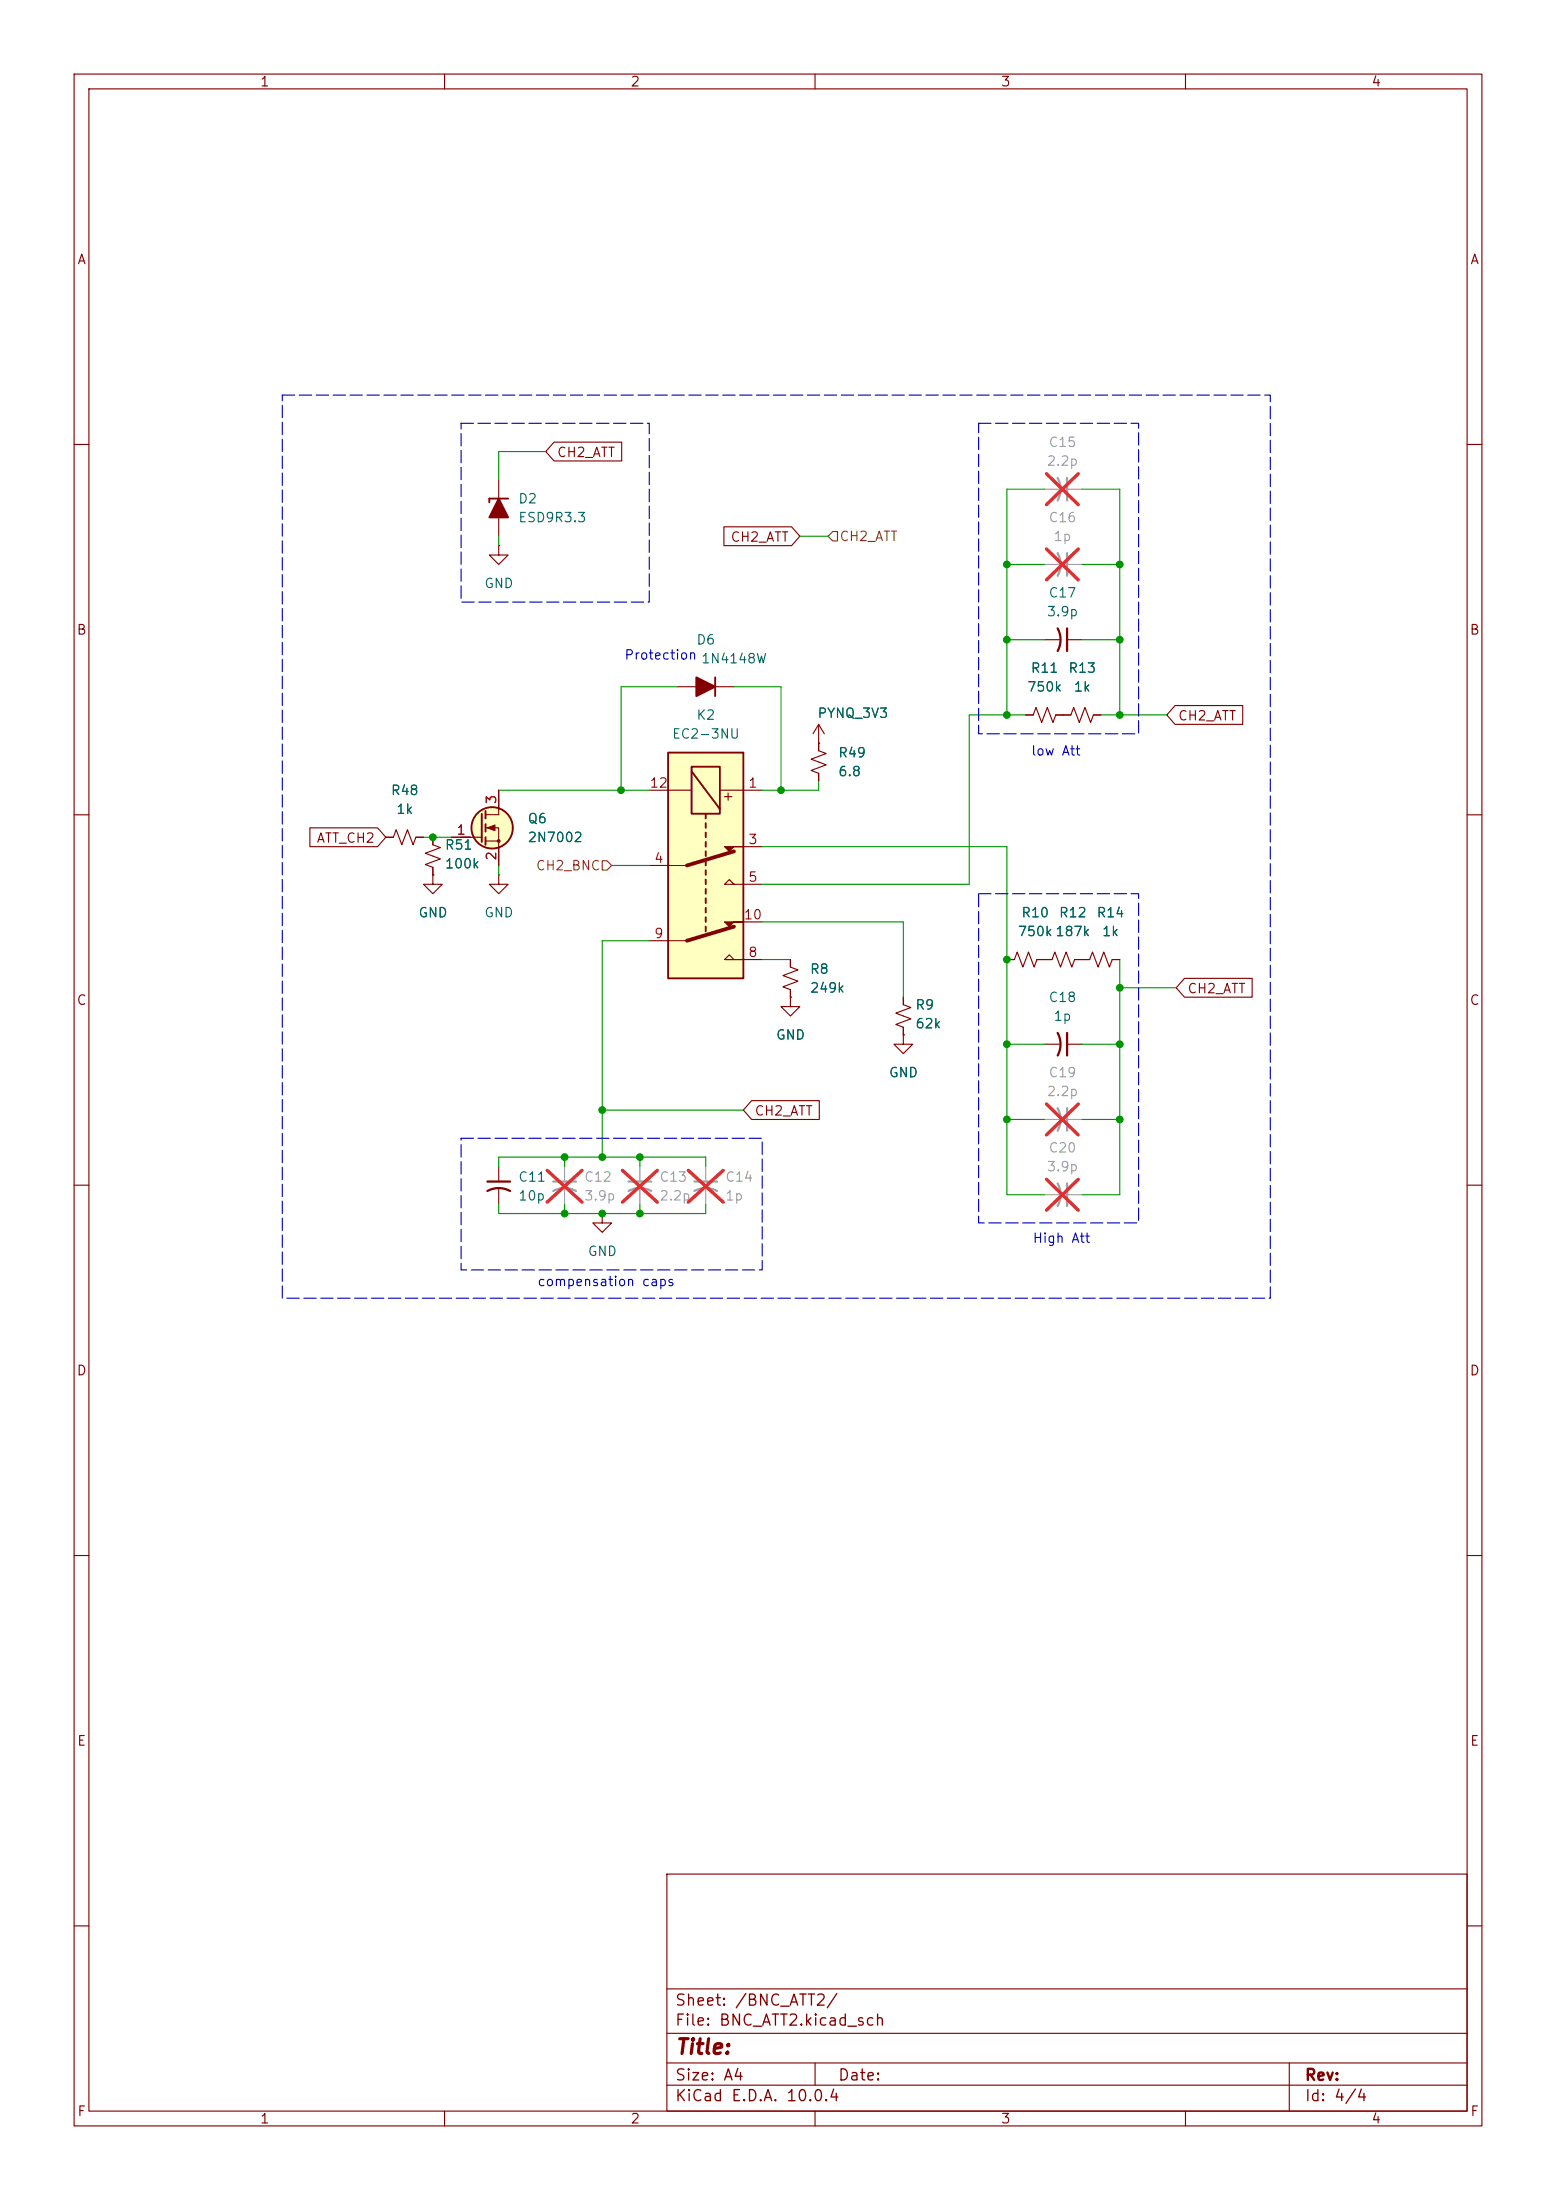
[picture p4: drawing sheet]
<svg xmlns="http://www.w3.org/2000/svg" width="210mm" height="297mm" viewBox="0 0 210 297" stroke-linecap="round" stroke-linejoin="round" font-family="sans-serif">
<g fill="none" stroke="#840000" stroke-width=".15">
<path d="M10 10h190v277h-190zM12 12h186v273h-186zM60 10v2M110 10v2M160 10v2M10 60h2M67.3 73.7v1.2h1.3l-1.3 1.3-1.3-1.3h1.3M67.3 73.7h.1M67.3 64.8v7.6M198 60h2M91.4 92.7h7.7M110.5 97.8l-.8 1.3"/>
<path d="M110.5 97.8l.8 1.3M110.5 97.8v2.5M143.5 96.5h1l.4-1 .8 2 .7-2 .8 2 .4-1h1M10 110h2M67.3 118.1v1.3h1.3l-1.3 1.3-1.3-1.3h1.3M67.3 118.1h.1M110.5 100.3h.1M198 110h2M121.9 139.7v1.3h1.3l-1.3 1.2-1.3-1.2h1.3M121.9 139.7h.1M141 129.5h1l.4-1 .7 2.1 .8-2.1 .8 2.1 .3-1.1h2.1l.3-1 .8 2.1 .8-2.1 .7 2.1 .4-1.1h1M10 160h2"/>
<path d="M67.3 157.5v2M198 160h2M67.3 160.5v2.1M10 210h2M198 210h2M90 253h108v32h-108zM10 260h2M90 278.5h108M90 274.5h108M90 268.5h108M110 278.5v3M174 278.5v6.5"/>
<path d="M198 260h2M60 285v2M90 281.5h108M110 285v2M160 285v2"/>
</g>
<g fill="#840000" stroke="#840000" stroke-width=".25">
<path d="M67.3 67.3l1.3 2.6h-2.6z"/>
<path d="M94 91.4l2.5 1.3-2.5 1.3z"/>
</g>
<path d="M68.6 67.3h-2.6v.5M96.5 91.4v2.6" fill="none" stroke="#840000" stroke-width=".25"/>
<path d="M65.8 159.5h3M65.8 160.8a3.2 3.2 0 0 1 3 0" fill="none" stroke="#840000" stroke-width=".3"/>
<path d="M90.2 101.6h10.1v30.5h-10.1z" fill="#ffffc2"/>
<g fill="none" stroke="#840000" stroke-width=".25">
<path d="M65 109.9v3.8M65.5 109.5v1M65.5 111.3v1M65.5 113v1M90.2 101.6h10.1v30.5h-10.1zM93.3 103.5h3.9v6.4h-3.9zM93.3 104.1l3.9 5.1M95.2 109.9v.6M95.2 111.1v.7M95.2 112.4v.6M95.2 113.7v.6M95.2 114.9v.7"/>
<path d="M95.2 116.2v.6M95.2 117.5v.6M95.2 118.7v.7M95.2 120v.7M95.2 121.3v.6M95.2 122.6v.6M95.2 123.8v.7M95.2 125.1v.6"/>
<circle cx="66.4" cy="111.8" r="2.79"/>
</g>
<g fill="none" stroke="#840000" stroke-width=".15">
<path d="M74.8 59.7h9.1v2.5h-9.1l-1.1-1.2zM97.7 71.1h9.1l1.1 1.3-1.1 1.3h-9.1zM138.4 96.5h1l.4-1 .8 2 .8-2 .7 2 .4-1h2M141 86.4h2M144 86.4h2M147.6 96.5h1M158.6 95.2h9.1v2.6h-9.1l-1.1-1.3zM41.8 111.8h9.2l1.1 1.2-1.1 1.3h-9.2zM52.1 113h1l.4-1 .7 2 .8-2 .8 2 .3-1h1M58.4 118.1v1.3h1.3l-1.3 1.3-1.3-1.3h1.3M58.4 118.1h.1M58.4 113v1l1 .4-2 .8 2 .8-2 .7 1 .4v1"/>
<path d="M61 113h4M65.5 111.8h1.8v5M65.5 113.5h1.8M67.3 106.7v3.3h-1.8M87.6 106.7h5.7M87.6 116.8h5.1M97.2 106.7h5.7M99.1 119.4l-.7-.7-.6 .7h5.1M100.3 114.3h2.6M110.5 100.3v1l1 .4-2 .8 2 .8-2 .7 1 .4v1M110.5 100.3h.1M87.6 127h5.1"/>
<path d="M99.1 129.5l-.7-.6-.6 .6h5.1M100.3 124.5h2.6M106.7 129.5v1.1l1 .3-2 .8 2 .8-2 .7 1 .4v1M106.7 134.6v1.3h1.2l-1.2 1.3-1.3-1.3h1.3M106.7 134.6h.1M121.9 134.6v1l1 .4-2 .8 2 .7-2 .8 1 .4v1M121.9 139.7h.1M135.9 129.5h1l.4-1 .7 2.1 .8-2.1 .8 2.1 .4-1.1h2M145 129.5h2.1M150.1 129.5h1M159.9 132.1h9.1v2.5h-9.1l-1.2-1.2zM101.4 148.6h9.2v2.5h-9.2l-1.1-1.2z"/>
<path d="M141 141h2M144 141h2M81.3 163.8v1.3h1.2l-1.2 1.3-1.3-1.3h1.3M81.3 163.8h.1"/>
</g>
<g fill="#840000" stroke="#840000" stroke-width=".15">
<path d="M97.8 114.3h2.5h-1.2l-.7 .6z"/>
<path d="M97.8 124.5h2.5h-1.2l-.7 .6z"/>
<path d="M65.8 111.8l1-.4v.7z"/>
<circle cx="67.3" cy="113.5" r=".18"/>
</g>
<path d="M99.1 114.9l-6.4 1.9M99.1 125.1l-6.4 1.9" fill="none" stroke="#840000" stroke-width=".51"/>
<g fill="none" stroke="#a1a1a1" stroke-width=".3">
<path d="M142.7 64.5a3.2 3.2 0 0 1 0 3.1M142.7 74.7a3.2 3.2 0 0 1 0 3M144 64.5v3.1M144 74.7v3M74.7 159.5h3M84.8 159.5h3.1M93.7 159.5h3.1M142.7 159.8a3.2 3.2 0 0 1 0 3M142.7 149.6a3.2 3.2 0 0 1 0 3.1M144 149.6v3.1M144 159.8v3M74.7 160.8a3.2 3.2 0 0 1 3 0"/>
<path d="M84.8 160.8a3.2 3.2 0 0 1 3.1 0M93.7 160.8a3.2 3.2 0 0 1 3.1 0"/>
</g>
<g fill="none" stroke="#a1a1a1" stroke-width=".15">
<path d="M141 66h2M141 76.2h2M144 66h2M144 76.2h2M76.2 157.5v2M86.4 157.5v2M95.2 157.5v2M141 151.1h2M144 151.1h2M76.2 160.5v2.1M86.4 160.5v2.1M95.2 160.5v2.1"/>
<path d="M141 161.3h2M144 161.3h2"/>
</g>
<g fill="none" stroke="#e12e31" stroke-width=".46">
<path d="M141.2 64l4.3 4.1M141.2 74.1l4.3 4.2M145.5 64l-4.3 4.1M145.5 74.1l-4.3 4.2M73.8 158l4.8 4.3M78.6 158l-4.8 4.3M84 158l4.7 4.3M88.7 158l-4.7 4.3M92.9 158l4.7 4.3M97.6 158l-4.7 4.3M141.2 159.2l4.3 4.2M141.2 149l4.3 4.2"/>
<path d="M145.5 159.2l-4.3 4.2M145.5 149l-4.3 4.2"/>
</g>
<path d="M142.7 84.8a3.2 3.2 0 0 1 0 3.1M144 84.8v3.1M142.7 139.4a3.2 3.2 0 0 1 0 3.1M144 139.4v3.1" fill="none" stroke="#840000" stroke-width=".3"/>
<circle cx="66.4" cy="111.8" r="2.79" fill="#ffffc2" stroke="#ffffc2" stroke-width=".13"/>
<path d="M112.4 71.8h.6v1.2h-.6l-.6-.6zM81.3 116.2h.6l.6 .6-.6 .7h-.6z" fill="none" stroke="#725600" stroke-width=".15"/>
<g fill="none" stroke="#009600" stroke-width=".15">
<path d="M67.3 72.4v1.3M73.7 61h-6.4v3.8M107.9 72.4h3.9M135.9 76.2h5.1M141 66h-5.1v30.5M146 66h5.1v30.5M146 76.2h5.1M91.4 92.7h-7.6v14M99.1 92.7h6.3v14M135.9 86.4h5.1M138.4 96.5h-7.6v22.9h-27.9M146 86.4h5.1"/>
<path d="M148.6 96.5h8.9M57.1 113h3.9M67.3 116.8v1.3M67.3 106.7h20.3M82.5 116.8h5.1M102.9 114.3h33v47h5.1M110.5 105.4v1.3h-7.6M87.6 127h-6.3v29.2M102.9 129.5h3.8M102.9 124.5h19v10.1M151.1 129.5v31.8h-5.1M151.1 133.4h7.6"/>
<path d="M67.3 157.5v-1.3h27.9v1.3M76.2 156.2v1.3M81.3 149.9h19M86.4 156.2v1.3M135.9 151.1h5.1M135.9 141h5.1M146 151.1h5.1M146 141h5.1M67.3 162.6v1.2h27.9v-1.2M76.2 162.6v1.2M86.4 162.6v1.2"/>
</g>
<path d="M38.1 53.3h133.3v122h-133.3zM62.2 57.2h25.4v24.1h-25.4zM132.1 57.2h21.6v41.9h-21.6zM132.1 120.7h21.6v44.4h-21.6zM62.2 153.7h40.7v17.8h-40.7z" fill="none" stroke="#0000c2" stroke-width=".15" stroke-dasharray="1.7 .6"/>
<g fill="#009600" stroke="#009600" stroke-width=".13">
<circle cx="135.9" cy="151.1" r=".46"/>
<circle cx="86.4" cy="163.8" r=".46"/>
<circle cx="86.4" cy="156.2" r=".46"/>
<circle cx="81.3" cy="156.2" r=".46"/>
<circle cx="105.4" cy="106.7" r=".46"/>
<circle cx="151.1" cy="133.4" r=".46"/>
<circle cx="151.1" cy="141" r=".46"/>
<circle cx="151.1" cy="151.1" r=".46"/>
<circle cx="135.9" cy="141" r=".46"/>
<circle cx="135.9" cy="129.5" r=".46"/>
<circle cx="151.1" cy="96.5" r=".46"/>
<circle cx="151.1" cy="76.2" r=".46"/>
<circle cx="151.1" cy="86.4" r=".46"/>
<circle cx="135.9" cy="96.5" r=".46"/>
<circle cx="135.9" cy="86.4" r=".46"/>
<circle cx="135.9" cy="76.2" r=".46"/>
<circle cx="76.2" cy="156.2" r=".46"/>
<circle cx="81.3" cy="149.9" r=".46"/>
<circle cx="76.2" cy="163.8" r=".46"/>
<circle cx="81.3" cy="163.8" r=".46"/>
<circle cx="58.4" cy="113" r=".46"/>
<circle cx="83.8" cy="106.7" r=".46"/>
</g>
<text font-size="2" fill="#840000" x="91" y="277.8">Title:</text>
<g font-size="1.5" fill="#840000">
<text x="91" y="273.8">File: BNC_ATT2.kicad_sch</text>
<text x="91" y="271.1">Sheet: /BNC_ATT2/</text>
<text x="91" y="281.2">Size: A4</text>
<text x="113" y="281.2">Date:</text>
<text x="176" y="281.2">Rev:</text>
<text x="91" y="284">KiCad E.D.A. 10.0.4</text>
<text x="176" y="284">Id: 4/4</text>
</g>
<g font-size="1.3" fill="#840000">
<text x="35" y="12">1</text>
<text x="85" y="12">2</text>
<text x="135" y="12">3</text>
<text x="185" y="12">4</text>
<text x="10.3" y="36">A</text>
<text x="198.4" y="36">A</text>
<text x="75.1" y="62">CH2_ATT</text>
<text x="98.5" y="73.5">CH2_ATT</text>
<text x="10.3" y="86">B</text>
<text x="198.3" y="86">B</text>
<text x="158.9" y="97.6">CH2_ATT</text>
<text x="99.1" y="108.5" transform="rotate(-90 99.1 108.5)">+</text>
<text x="42.6" y="114.1">ATT_CH2</text>
<text x="10.3" y="136">C</text>
<text x="160.2" y="134.4">CH2_ATT</text>
<text x="198.3" y="136">C</text>
<text x="101.8" y="150.9">CH2_ATT</text>
<text x="10.3" y="186">D</text>
<text x="198.3" y="186">D</text>
<text x="10.3" y="236">E</text>
<text x="198.3" y="236">E</text>
<text x="10.3" y="286">F</text>
<text x="35" y="287">1</text>
<text x="85" y="287">2</text>
<text x="135" y="287">3</text>
<text x="185" y="287">4</text>
<text x="198.4" y="286">F</text>
</g>
<g font-size="1.3" fill="#989898">
<text x="141.2" y="63.2">2.2p</text>
<text x="141.4" y="60.7">C15</text>
<text x="141.4" y="70.8">C16</text>
<text x="142.1" y="73.4">1p</text>
<text x="141.2" y="148.3">2.2p</text>
<text x="141.4" y="145.8">C19</text>
<text x="141.4" y="155.9">C20</text>
<text x="78.7" y="159.8">C12</text>
<text x="88.9" y="159.8">C13</text>
<text x="97.8" y="159.8">C14</text>
<text x="141.2" y="158.5">3.9p</text>
<text x="78.7" y="162.4">3.9p</text>
<text x="88.9" y="162.4">2.2p</text>
<text x="97.8" y="162.4">1p</text>
</g>
<g font-size="1.3" fill="#006464">
<text x="69.9" y="68.3">D2</text>
<text x="69.9" y="70.8">ESD9R3.3</text>
<text x="65.3" y="79.7">GND</text>
<text x="141.2" y="83.5">3.9p</text>
<text x="141.4" y="81">C17</text>
<text x="93.9" y="87.3">D6</text>
<text x="94.5" y="89.9">1N4148W</text>
<text x="138.5" y="93.7">750k</text>
<text x="139" y="91.1">R11</text>
<text x="144.1" y="91.1">R13</text>
<text x="144.8" y="93.7">1k</text>
<text x="90.6" y="100">EC2-3NU</text>
<text x="93.9" y="97.5">K2</text>
<text x="110.2" y="97.2">PYNQ_3V3</text>
<text x="52.7" y="107.7">R48</text>
<text x="113" y="102.6">R49</text>
<text x="113" y="105.1">6.8</text>
<text x="53.4" y="110.2">1k</text>
<text x="71.1" y="111.5">Q6</text>
<text x="60" y="115">R51</text>
<text x="60" y="117.6">100k</text>
<text x="71.1" y="114">2N7002</text>
<text x="56.4" y="124.2">GND</text>
<text x="65.3" y="124.2">GND</text>
<text x="137.8" y="124.2">R10</text>
<text x="142.8" y="124.2">R12</text>
<text x="147.9" y="124.2">R14</text>
<text x="109.2" y="131.8">R8</text>
<text x="137.3" y="126.7">750k 187k</text>
<text x="148.6" y="126.7">1k</text>
<text x="109.2" y="134.3">249k</text>
<text x="123.5" y="136.6">R9</text>
<text x="141.4" y="135.6">C18</text>
<text x="104.6" y="140.7">GND</text>
<text x="123.5" y="139.1">62k</text>
<text x="142.1" y="138.1">1p</text>
<text x="119.9" y="145.8">GND</text>
<text x="69.9" y="159.8">C11</text>
<text x="69.9" y="162.4">10p</text>
<text x="79.2" y="169.9">GND</text>
</g>
<g font-size="1.3" fill="#725600">
<text x="113.2" y="73.4">CH2_ATT</text>
<text x="72.2" y="117.8">CH2_BNC</text>
</g>
<g font-size="1.3" fill="#0000c2">
<text x="84.2" y="89.4">Protection</text>
<text x="139.1" y="102.3">low Att</text>
<text x="72.4" y="173.9">compensation caps</text>
<text x="139.3" y="168.1">High Att</text>
</g>
<g font-size="1.3" fill="#a90000">
<text x="87.6" y="106.7">12</text>
<text x="100.9" y="106.7">1</text>
<text x="61.5" y="113">1</text>
<text x="67.3" y="108.7" transform="rotate(-90 67.3 108.7)">3</text>
<text x="67.3" y="116.3" transform="rotate(-90 67.3 116.3)">2</text>
<text x="88.2" y="116.8">4</text>
<text x="100.9" y="114.3">3</text>
<text x="100.9" y="119.4">5</text>
<text x="100.3" y="124.4">10</text>
<text x="88.2" y="127">9</text>
<text x="100.9" y="129.5">8</text>
</g>
</svg>
